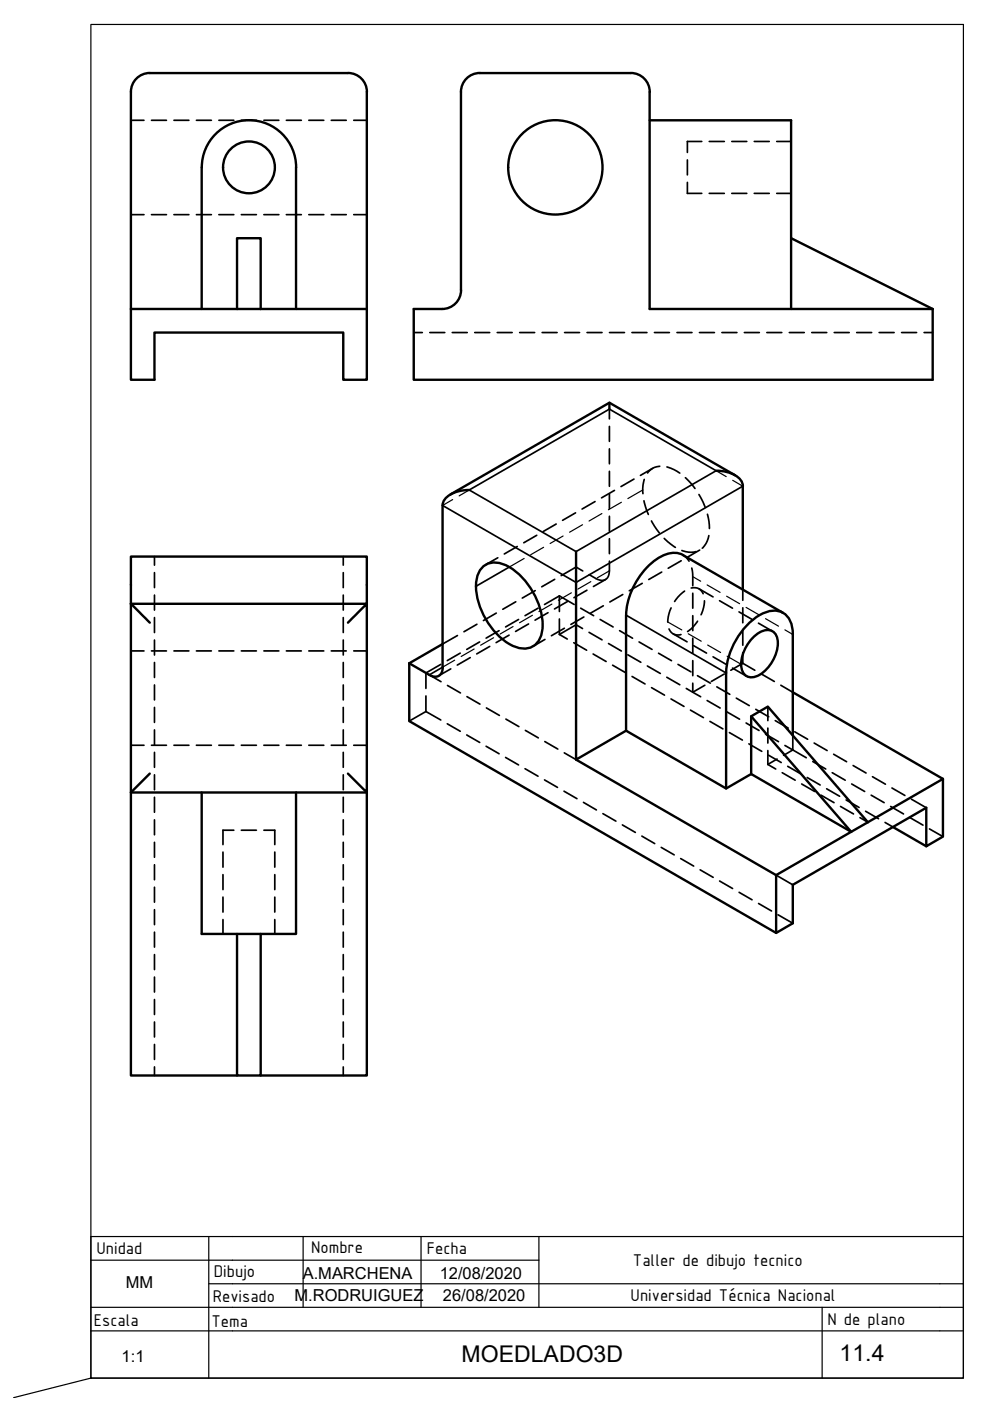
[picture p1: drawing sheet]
<svg xmlns="http://www.w3.org/2000/svg" width="210mm" height="297mm" viewBox="0 0 210 297" stroke-linecap="round" stroke-linejoin="round" font-family="sans-serif">
<!-- layer: MD_Visible -->
<g fill="none" stroke="#000" stroke-width=".51">
<path d="M77.8 19.5v46M77.8 19.5a4 4 0 0 0-4-4h-42a4 4 0 0 0-4 4v46M101.7 15.5h32a4 4 0 0 1 4.1 4l-.1 46h60M101.7 15.5a4 4 0 0 0-4 4l.1 42a4 4 0 0 1-4.1 4M42.8 35.5v30M42.8 35.5a10 10 0 0 1 10-10 10 10 0 0 1 10 10M62.8 35.5v30M137.7 25.5h30v40M167.7 50.5l30 15M27.8 65.5v15h5v-10h40v10h5v-15M27.8 65.5h50M50.3 65.5v-15h5v15"/>
<path d="M93.7 65.5h-6v15h110v-15M129.2 85.4v1.3M151.8 99.8a6.6 6.6 0 0 1 5.4 2.1l.3 1.2M27.8 118h50v10h-50zM99.5 103.9a6.6 6.6 0 0 0-5.3 2.1l-.4 1.2v34.3M122.1 116.9v44.2l10.6-6.2M155.8 100.8l-26.6-15.4-33.7 19.4M157.5 103.1v21.9M27.8 128v40h50v60h-22.5M27.8 128l4 4M73.8 132l4-4v40l-4-4M93.8 136.5l-7 4.1"/>
<path d="M102.1 120.5a4 4 0 0 1 4.8-.8 15 15 0 0 1 8.1 13.9 4 4 0 0 1-6 3.5 15 15 0 0 1-8-14l.2-1zM132.7 130.4v24.5M159.7 135.2a3.7 3.7 0 0 1 4.1-1.4 3.7 3.7 0 0 1 .9 4.3 8.1 8.1 0 0 1-4.4 5.3 2.15 2.15 0 0 1-3.1-1.7 8.1 8.1 0 0 1 2.5-6.5zM166 129.9l-21.2-12.2a5.7 5.7 0 0 0-6.1 1.2 15.9 15.9 0 0 0-5.9 11.5M86.8 140.6v12.3l77.8 44.9M86.8 140.6l4.2 2.5M93.9 141.5a1.73 1.73 0 0 1-.9 1.8 1.73 1.73 0 0 1-2-.2M132.7 154.9l21.3 12.3 5.3-3.1 21.2 12.3-15.9 9.1-42.5-24.4M154 142.7v24.5M154 142.7a15.3 15.3 0 0 1 8.1-12.8 4 4 0 0 1 5.9 3.4l.1 22.7M159.3 151.9v12.2M168.1 146.8l31.8 18.3"/>
<path d="M31.8 164l-4 4v60h22.5M42.8 168v30h20v-30M189.3 175.3l7.1 4.1M199.9 165.1v12.3l-3.5 2v-8.1l-28.3 16.3v8.1l-3.5 2.1v-12.3M199.9 165.1l-19.4 11.3-21.2-24.5 3.5-2.1 21.2 24.5M50.3 198v30h5v-30"/>
<circle cx="52.8" cy="35.5" r="5.5"/>
<circle cx="117.7" cy="35.5" r="10"/>
</g>
<!-- layer: MD_Oculto -->
<g fill="none" stroke="#000" stroke-width=".36">
<path d="M27.8 25.5h2.7M32.1 25.5h3.2M36.9 25.5h3.2M41.6 25.5h3.2M46.4 25.5h3.2M51.2 25.5h3.2M56 25.5h3.1M60.7 25.5h3.2M65.5 25.5h3.2M70.2 25.5h3.2M75 25.5h2.8M145.7 38.7v2.3h3.1"/>
<path d="M145.7 33.9v3.2M148.8 30h-3.1v2.3M150.4 30h3.2M155.2 30h3.1M159.9 30h3.2M164.7 30h3M27.8 45.5h2.7M32.1 45.5h3.2M36.9 45.5h3.2M41.6 45.5h3.2M46.4 45.5h3.2M51.2 45.5h3.2"/>
<path d="M56 45.5h3.1M60.7 45.5h3.2M65.5 45.5h3.2M70.2 45.5h3.2M75 45.5h2.8M150.4 41h3.2M155.2 41h3.1M159.9 41h3.2M164.7 41h3M87.7 70.5h1.8M91.1 70.5h3.2M95.9 70.5h3.2"/>
<path d="M100.7 70.5h3.1M105.4 70.5h3.2M110.2 70.5h3.2M114.9 70.5h3.2M119.7 70.5h3.2M124.5 70.5h3.1M129.2 70.5h3.2M134 70.5h3.2M138.8 70.5h3.1M143.5 70.5h3.2M148.3 70.5h3.2M153.1 70.5h3.1"/>
<path d="M157.8 70.5h3.2M162.6 70.5h3.2M167.4 70.5h3.1M172.1 70.5h3.2M176.9 70.5h3.2M181.6 70.5h3.2M186.4 70.5h3.2M191.2 70.5h3.1M195.9 70.5h1.8M129.2 86.7v2.1M129.2 90.4v3.2M129.2 95.2v3.1"/>
<path d="M129.2 99.9v3.2M138.4 99.3l-2.6 1.5M139.9 98.8l-.1 .1a3.2 3.2 0 0 0-2.5 1.4M141.4 99l1.5 .5 1.2 .8M32.8 118v1.8M72.8 118v1.8M105.5 118.3l-2.5 1.4M109.7 115.9l-2.8 1.6M113.8 113.5l-2.8 1.6M117.9 111.1l-2.7 1.6M122 108.7l-2.7 1.6M126.2 106.3l-2.8 1.6"/>
<path d="M129.2 119a6.5 6.5 0 0 1-.2 3.3 1.71 1.71 0 0 1-2.6 .4l-1.5-.9M129.2 104.7v3.2M129.2 109.5v3.1M129.2 114.2v3.2M130.3 104l-2.8 1.6M134.4 101.6l-2.7 1.6M136.5 106.2l1 2.9M136.6 101.6l-.3 1.2v1.9M138.1 110.4l1.7 2.6M140.8 114.2l2.4 1.9M144.4 118.9l-2.7 1.6M144.6 116.7l1.4 .4 1.6-.2"/>
<path d="M144.8 117.7l.8 .6 .5 .7M145.3 101.3l2 2.3M148.2 104.8l1.3 2.8M148.3 116.6l-2.5 1.5M150 109l.3 1.5 .1 1.6M150.3 113.6l-.6 1.6-.8 1M27.8 138h2.7M32.1 138h3.2M32.8 121.4v3.2M32.8 126.2v3.1M32.8 130.9v3.2M32.8 135.7v3.2"/>
<path d="M36.9 138h3.2M41.6 138h3.2M46.4 138h3.2M51.2 138h3.2M56 138h3.1M60.7 138h3.2M65.5 138h3.2M70.2 138h3.2M72.8 121.4v3.2M72.8 126.2v3.1M72.8 130.9v3.2M72.8 135.7v3.2"/>
<path d="M75 138h2.8M97 134.7l-3.2 1.8M97.6 138.5l-2.8 1.6M99.7 139.4l-2.7 1.6M101.1 132.4l-2.7 1.5M101.7 136.1l-2.7 1.6M103.8 137.1l-2.7 1.5M105.2 130l-2.7 1.6M105.8 133.7l-2.7 1.6M107.9 134.7l-2.7 1.5M109.4 127.6l-2.8 1.6M109.9 131.3l-2.7 1.6"/>
<path d="M112.1 132.3l-2.8 1.6M113.5 125.2l-2.8 1.6M114.1 128.9l-2.8 1.6M115.5 135.6l-2.5 1.5M116.2 129.9l-2.8 1.6M117.6 122.8l-2.7 1.6M118.6 126.3l-3.1 1.9M118.6 126.3l3.1 1.9M118.6 126.3v3.3M118.6 131.2v3.3M118.6 134.5l1.7 1M119.7 133.2l-2.8 1.6"/>
<path d="M120.3 127.5l-2.7 1.6M121.7 136.3l2.7 1.6M123.1 128.9l2.8 1.6M123.5 133.3l-1.4-.8-3.5 2M123.6 121.1l-1.5-.9-3.1 1.8M123.8 130.8l-2.8 1.6M124.4 125.1l-2.7 1.6M124.9 134.1l2.7 1.6M125.8 138.7l2.7 1.6M127.2 131.3l2.8 1.6M127.9 128.4l-2.7 1.6M128.4 122.9l-2.6 1.5"/>
<path d="M129 136.4l2.7 1.6M131.4 133.7l2.7 1.6M132 126l-2.7 1.6M133.1 138.8l2.8 1.6M135.5 136.1l2.7 1.6M136.2 123.7l-2.8 1.6M139.6 138.5l2.8 1.6M140.3 121.3l-2.8 1.6M141.8 133.4a2 2 0 0 0 2.6 1.1M142.3 128.9l-.6 1.8-.1 1.2M142.7 134.4l3 1.7M145.1 125.3l-.9 .8-1.2 1.4"/>
<path d="M146.5 124.7a2.02 2.02 0 0 1 2.6 1.2M146.7 120.4l.2 1.2v2.6M146.9 125.8v3.1M146.9 130.5v3.2M146.9 135.3v3.2M147.1 136.9l2.7 1.6M147.9 131.7l-.9 1.2-1.2 1M148.2 124.8l3 1.8M149.4 127.4l-.2 1.4-.6 1.5M151.2 139.3l2.7 1.5M152.6 127.4l2.7 1.5M156.7 129.7l2.7 1.6"/>
<path d="M157.5 125v2.3M157.5 128.9v3.1M157.5 133.6v3.2M157.5 138.4v2.2M160.8 132.1l3 1.7M27.8 158h2.7M32.1 158h3.2M32.8 140.5v3.1M32.8 145.2v3.2M32.8 150v3.2M32.8 154.7v3.2M32.8 159.5v3.2"/>
<path d="M36.9 158h3.2M41.6 158h3.2M46.4 158h3.2M51.2 158h3.2M56 158h3.1M60.7 158h3.2M65.5 158h3.2M70.2 158h3.2M72.8 140.5v3.1M72.8 145.2v3.2M72.8 150v3.2M72.8 154.7v3.2"/>
<path d="M72.8 159.5v3.2M75 158h2.8M90.3 147.6v3.3M90.3 150.9l3.2 1.8M90.3 150.9l-3.5 2M91 143.1l2.5 1.4M93.5 140.9l-3.2 1.8v3.3M94.8 153.5l2.8 1.5M94.9 145.3l2.7 1.6M95.6 141.8l-2.6 1.5M99 155.8l2.7 1.6M99 147.7l2.8 1.6"/>
<path d="M103.1 158.2l2.7 1.6M103.1 150.1l2.8 1.6M107.3 152.5l2.7 1.6M111.4 154.9l2.7 1.5M115.5 157.2l2.8 1.6M119.6 159.6l2.5 1.5M129.9 141l2.7 1.6M134 143.4l2.8 1.6M137.3 141.2l2.7 1.6M138.1 145.8l2.8 1.6M141.4 143.6l2.7 1.6M142.3 148.2l2.7 1.6"/>
<path d="M143.7 140.9l2.8 1.6M145.5 146l1.4 .8M146.4 150.6l2.7 1.5M146.9 140.1v3.2M146.9 144.8v2M146.9 146.8l1.7 .9M147.9 143.3l2.7 1.5M149.4 145.3l-2.5 1.5M149.9 148.5l2.8 1.6M150.5 153l2.8 1.5M152 145.6l2.7 1.6M153.6 142.9l-2.8 1.6"/>
<path d="M154.1 150.9l2.7 1.6M154.7 155.3l2.7 1.6M155.3 141.6l3 1.8M156.1 148l2.8 1.6M157.5 140.6l-2.6 1.5M157.5 140.6l2.5 1.5M158.2 153.3l2.7 1.6M158.8 157.7l2.7 1.6M160.2 150.4l2.8 1.6M161.4 142.9l2.8 1.6M162.3 155.7l2.8 1.5M162.8 149.8v3"/>
<path d="M162.8 154.4v3.1M162.8 159.1v3M164.4 152.8l2.7 1.6M165.6 145.3l2.5 1.5M166.4 158.1l1.7 .9M168.1 159l2.8 1.7M168.1 159l-2 1.1M168.1 156v3M168.5 155.2l2.7 1.5M172.6 157.5l2.8 1.6M176.7 159.9l2.8 1.6M32.8 164.3v3.1"/>
<path d="M32.8 169v3.2M32.8 173.8v3.2M32.8 178.6v3.2M49.6 176h-2.3v3.1M51.2 176h3.2M56 176h2.3v3.1M72.8 164.3v3.1M72.8 169v3.2M72.8 173.8v3.2M72.8 178.6v3.2M107.2 160.6l2.7 1.6M111.3 163l2.8 1.6"/>
<path d="M115.5 165.4l2.7 1.5M119.6 167.7l2.7 1.6M123.7 170.1l2.8 1.6M127.8 172.5l2.8 1.6M132 174.9l2.7 1.6M136.1 177.3l2.7 1.6M140.2 179.7l2.7 1.6M162.8 162.1l1.7 .9M162.9 160.1l2.7 1.6M164.8 160.9l-2 1.2M165.8 163.8l2.8 1.6M167 162.5l2.8 1.6"/>
<path d="M170 166.2l2.7 1.6M171.1 164.8l2.8 1.6M172.3 161.5l2.8 1.5M174.1 168.6l2.7 1.6M175.3 167.2l2.7 1.6M176.5 163.8l2.7 1.6M178.2 171l2.8 1.6M179.4 169.6l2.7 1.6M180.6 166.2l2.7 1.6M180.9 162.3l2.7 1.6M182.3 173.4l1.7 .9M183.5 172l2.8 1.6"/>
<path d="M184.7 168.6l2.8 1.6M185 164.7l2.7 1.6M187.6 174.4l1.7 .9M188.8 171l2.8 1.6M189.1 167.1l2.8 1.6M192.9 173.4l2.8 1.5M193.2 169.4l3.2 1.9M197.1 175.7l2.8 1.7M32.8 183.3v3.2M32.8 188.1v3.2M32.8 192.9v3.1M32.8 197.6v3.2"/>
<path d="M47.3 180.7v3.2M47.3 185.4v3.2M47.3 190.2v3.2M47.3 195v3M58.3 180.7v3.2M58.3 185.4v3.2M58.3 190.2v3.2M58.3 195v3M72.8 183.3v3.2M72.8 188.1v3.2M72.8 192.9v3.1M72.8 197.6v3.2"/>
<path d="M144.3 182l2.8 1.6M148.4 184.4l2.8 1.6M152.6 186.8l2.7 1.6M156.7 189.2l2.8 1.6M160.8 191.6l2.8 1.5M164.6 185.5l3.5 2.1M165 194l3.1 1.7M32.8 202.4v3.2M32.8 207.2v3.1M32.8 211.9v3.2M32.8 216.7v3.2M72.8 202.4v3.2"/>
<path d="M72.8 207.2v3.1M72.8 211.9v3.2M72.8 216.7v3.2M32.8 221.4v3.2M32.8 226.2v1.8M72.8 221.4v3.2M72.8 226.2v1.8"/>
</g>
<!-- layer: MD_Oculta fina -->
<g fill="none" stroke="#000" stroke-width=".25">
<path d="M151.8 99.8l2.2 1.2M96 105.9l-2.2 1.3M99.5 103.9l-2.1 1.2M111.1 118.4l-3.1 1.8M115.3 116l-2.8 1.6M119.4 113.6l-2.8 1.6M123.5 111.3l-2.7 1.5M127.6 108.9l-2.7 1.6M131.7 106.5l-2.7 1.6M136.3 103.9l-3.2 1.8M155.3 101.8l2.2 1.3M96.4 140l-2.6 1.5"/>
<path d="M100.5 137.6l-2.7 1.6M104.7 135.2l-2.8 1.6M108.8 132.8l-2.8 1.6M112.9 130.5l-2.7 1.5M117 128.1l-2.7 1.6M121.1 125.7l-2.7 1.6M125.3 123.3l-2.8 1.6M129.2 121l-2.6 1.5M141.6 131.9l3 1.7M145.9 134.4l2.8 1.6M146.9 122.3l1.7 .9M149.9 124l2.8 1.6"/>
<path d="M150 136.8l2.8 1.5M154.1 126.4l2.7 1.6M154.2 139.1l2.9 1.7M158.2 128.8l2.7 1.6M162.3 131.2l2.8 1.6M166.4 133.5l1.7 1"/>
</g>
<!-- layer: MD_Visible fina -->
<path d="M99.5 103.9l29.7-17.2 22.6 13.1-29.7 17.1zM157.5 103.1l-35.4 20.4-28.3-16.3M108 120.2l-7.1 4.1M132.7 130.4l21.3 12.3M93.8 141.5l-2.8 1.6" fill="none" stroke="#000" stroke-width=".36"/>
<!-- layer: 0 -->
<path d="M19.3 267.2h95M19.3 277.2h180M44.3 272.2h155M44.3 262.2v30M64.3 262.2v15M89.3 262.2v15M114.3 262.2v15M199.3 262.2h-180v30l-16.4 4.1M19.3 282.2h180" fill="none" stroke="#000" stroke-width=".25"/>
<!-- layer: Cotas -->
<path d="M19.3 5.2h185v287h-185z" fill="none" stroke="#000" stroke-width=".25"/>
<!-- layer: CajetinLine -->
<path d="M174.3 277.2v15M199.3 272.2h5v20h-185M199.3 262.2h5v10M199.3 277.2h5M199.3 282.2h5" fill="none" stroke="#000" stroke-width=".25"/>
<g font-size="4.9">
<text x="97.9" y="288.8">MOEDLADO3D</text>
<text x="178" y="288.5">11.4</text>
</g>
<g font-size="3.9">
<text x="20.5" y="265.8">Unidad</text>
<text x="66" y="265.6">Nombre</text>
<text x="90.5" y="265.9">Fecha</text>
<text x="134.2" y="268.4">Taller de dibujo tecnico</text>
<text x="45.3" y="270.7">Dibujo</text>
<text x="133.7" y="275.9">Universidad Técnica Nacional</text>
<text x="19.9" y="281.1">Escala</text>
<text x="44.8" y="281.3">Tema</text>
<text x="45.1" y="276.1">Revisado</text>
<text x="175.4" y="280.9">N de plano</text>
</g>
<g font-size="3.5">
<text x="26.7" y="273.2">MM</text>
<text x="62.4" y="275.8">M.RODRUIGUEZ</text>
<text x="64.2" y="271.1">A.MARCHENA</text>
<text x="93.2" y="271.1">12/08/2020</text>
<text x="93.9" y="275.9">26/08/2020</text>
<text x="25.8" y="288.8">1:1</text>
</g>
</svg>
